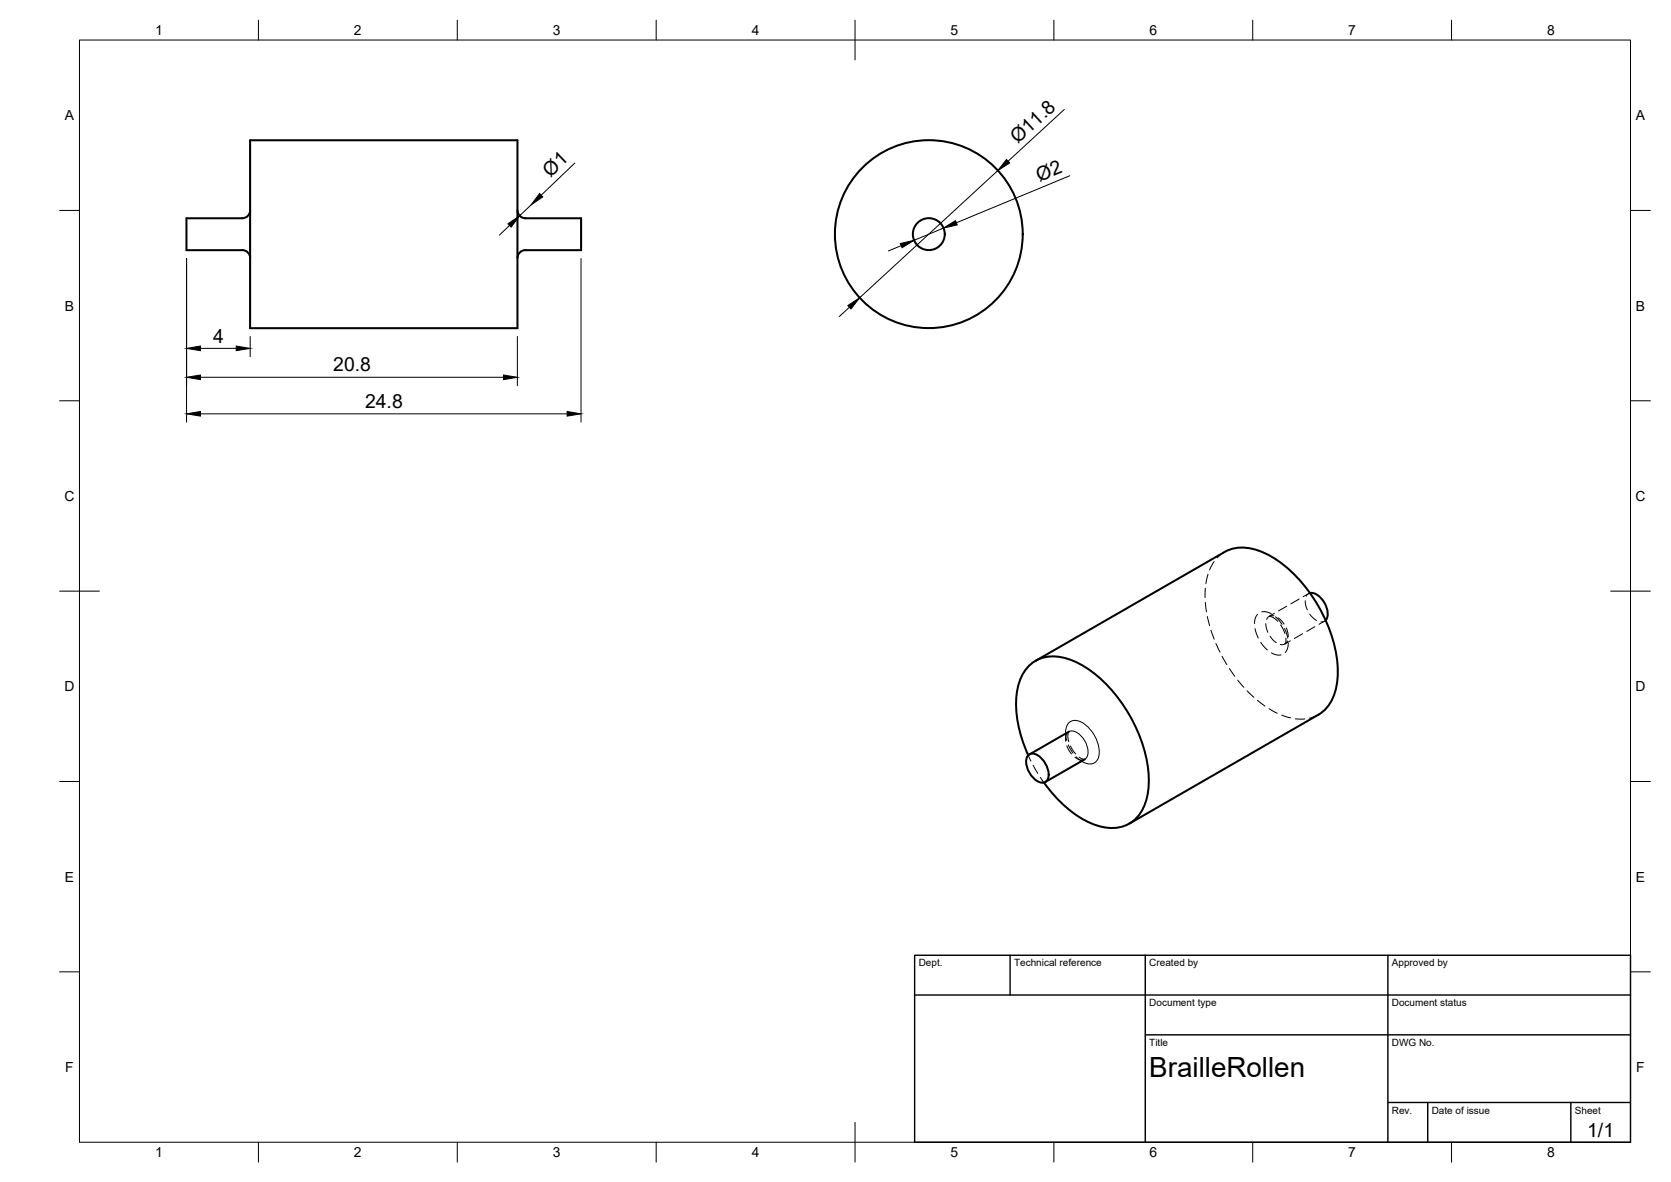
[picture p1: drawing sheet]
<svg xmlns="http://www.w3.org/2000/svg" width="420mm" height="297mm" viewBox="0 0 420 297" stroke-linecap="round" stroke-linejoin="round" font-family="sans-serif">
<!-- layer: Visible -->
<g fill="none" stroke="#000" stroke-width=".51">
<path d="M62.9 35.2h67.2v47.3h-67.2zM62.9 52.8a2 2 0 0 1-2 2h-14v8.1h14a1.96 1.96 0 0 1 2 2M130.1 52.8a2 2 0 0 0 2 2h14v8.1h-14a1.96 1.96 0 0 0-2 2M329.4 149a4.4 4.4 0 0 1 4 3.2 3.6 3.6 0 0 1-.1 3.7M260.4 166.1l47.5-27.4a11 11 0 0 1 10.4 .4 34.9 34.9 0 0 1 15.9 18.9 24.6 24.6 0 0 1 1.2 16.7 9.3 9.3 0 0 1-3.9 4.9l-47.6 27.4M258.5 189.8a27.5 27.5 0 0 1-2.5-17.5 9 9 0 0 1 11.9-6.9 27.4 27.4 0 0 1 13.8 10.7 34.5 34.5 0 0 1 7.1 21.7 10.6 10.6 0 0 1-6 9.7 12.7 12.7 0 0 1-10.7-1.7 31.5 31.5 0 0 1-9.6-9.2M258.6 189.7a2.54 2.54 0 0 1 3.4 1 5.3 5.3 0 0 1 1.4 5.2 1.94 1.94 0 0 1-3.1 0 5.6 5.6 0 0 1-2-5.8zM268.8 183.9l-10 5.7M272.7 190.8l-9.9 5.7"/>
<circle cx="233.5" cy="58.8" r="23.6"/>
<circle cx="233.5" cy="58.8" r="4"/>
</g>
<!-- layer: Hidden Narrow -->
<g fill="none" stroke="#000" stroke-width=".25">
<path d="M315.6 158l.8 2.3M316.2 154.4l-.6 1.2-.2 1.1M317.3 153.8l.8-.1 1.6 .6M318.3 156.7l.5 2.2M319.3 159.9l1.6 1.6M320.3 154.8a1.5 1.5 0 0 0-1.8 .8M320.7 155l1.6 1.9M321.3 155.2l1.6 1.6M323 158l.8 2.4M323.4 157.8l.5 2.2M317 161.4l1.7 1.9M319.7 164.1l1.4 .5h1"/>
<path d="M323.7 161.1l-.7 .8-1.1 .1M323.9 161.6l-.2 1.3-.5 1.1M267.9 184.4l.3 1.7M268.2 187.4l1.2 2.1M268.6 187.2l1.2 2.1M268.8 183.9l-.7 .8-.2 1.6M270.3 190.3l1.4 .7 1-.2M270.6 190.2l1.3 1.1"/>
</g>
<!-- layer: Hidden -->
<g fill="none" stroke="#000" stroke-width=".25">
<path d="M307.9 138.7l-1.9 1.5M303.1 147.8l-.1 2.4M303.1 151.4l.3 2.4M303.6 154.9l.5 2.3M303.7 144.3l-.5 2.3M304.5 158.4l.8 2.2M305.3 141.1l-1.2 2.1M319.3 154.9l1 .4 1 .8M320.4 154.1l-1.3 .8M322 157.1l1.1 2.1M323.5 152.3l-2 1.2M326.6 150.5l-2 1.3"/>
<path d="M327.5 159.3l-2 1.2M328.2 151l.1 1.2 .4 1.1M329 149.2l-1.3 .8M329.3 154.3l1.7 1.6M329.4 149l-.6 .3-.4 .5M330.6 157.5l-2 1.2M333 156.1l-1.3 .8M333.3 155.9l-.6 .3-.6 .1M305.7 161.7l1 2.2M307.3 164.9l1.2 2.1M309.1 168l1.4 2M311.2 170.9l1.6 1.8"/>
<path d="M313.6 173.6l1.7 1.6M316.2 176l1.9 1.4M319.1 178.1l2.1 1.1M322.3 179.7l2.2 .7M323.3 160.3v.9l-.2 .6 1.3-.8M331.5 179.6l-2.3 .9M258.5 189.8l.7 1.4M259.8 192.3l1.1 2.1M261.6 195.4l.9 1.3M268.6 184l-.1 1.2 .2 1.2M269.2 187.5l1.3 2M271.4 190.3l1.3 .5"/>
<path d="M325.7 180.6l2.4 .1"/>
</g>
<!-- layer: Visible Narrow -->
<path d="M267.9 184.3a2.67 2.67 0 0 1 2.5-3.3 7.9 7.9 0 0 1 5.8 6.2l.1 .8a3.3 3.3 0 0 1-1.6 3.9 3.5 3.5 0 0 1-2.8-.6M268.8 183.9a2.72 2.72 0 0 1 3 1 5.4 5.4 0 0 1 1.6 5.2l-.6 .7" fill="none" stroke="#000" stroke-width=".25"/>
<!-- layer: BORDER -->
<g fill="none" stroke="#000" stroke-width=".25">
<path d="M20 10.1h390v276.9h-390zM65 5.1v5M115 5.1v5M165 5.1v5M215 5.1v10M265 5.1v5M315 5.1v5M365 5.1v5M15 52.9h5M410 52.9h5M15 100.7h5M410 100.7h5"/>
<path d="M15 148.6h10M405 148.6h10M15 196.4h5M410 196.4h5M15 244.2h5M410 244.2h5M65 287v5M115 287v5M165 287v5M215 282.1v9.9M265 287v5M315 287v5"/>
<path d="M365 287v5"/>
</g>
<!-- layer: TITLEBLOCK -->
<path d="M230 240.1h180v46.9h-180zM230 250h180M254 240.1v9.9M288 240.1v46.9M349 240.1v46.9M288 260.1h122M349 277.1h61M359 277.1v9.9M395 277.1v9.9" fill="none" stroke="#000" stroke-width=".36"/>
<!-- layer: FD_Dimensions -->
<g fill="none" stroke="#000" stroke-width=".25">
<path d="M267.6 27.5l-14.1 13M128.1 56.6l-2.5 2.5M133.5 51.5l-2.9 2.7M144.5 41l-8.4 8.1M237.2 57.3l-7.4 3.1M250.9 42.9l-34.7 31.9M269 44.2l-28.5 11.8M46.9 65v41.1M146.1 65v41.1M213.6 77.2l-2.6 2.4M226.6 61.7l-3.2 1.4M50.4 87.6h9"/>
<path d="M50.4 94.8h76.2M62.9 84.5v5.1M130.1 84.5v12.4M50.4 104h92.2"/>
</g>
<path d="M127.7 56.2l2.9-2-2.1 2.9zM135.7 48.6l.8 .9-3 2zM237.2 57.3l3-1.9 .5 1.1zM253.1 40.1l.8 .8-3 2zM213.2 76.8l3-2-2.2 2.8zM226.4 61.2l3.4-.8-3 1.9zM46.9 87.6l3.5-.6v1.1zM46.9 94.8l3.5-.6v1.2zM59.4 87l3.5 .6-3.5 .5zM126.6 94.2l3.5 .6-3.5 .6zM46.9 104l3.5-.6v1.2zM142.6 103.4l3.5 .6-3.5 .6z" fill="#000" stroke="#000" stroke-width=".25"/>
<text font-size="7" x="289" y="270.6">BrailleRollen</text>
<g font-size="4.9">
<text x="255.9" y="36.2" transform="rotate(-43 255.9 36.2)">Ø11.8</text>
<text x="138.4" y="44.7" transform="rotate(-44 138.4 44.7)">Ø1</text>
<text x="261.3" y="45.7" transform="rotate(-23 261.3 45.7)">Ø2</text>
<text x="53.6" y="86.2">4</text>
<text x="83.8" y="93.4">20.8</text>
<text x="91.8" y="102.5">24.8</text>
<text x="399.1" y="285.7">1/1</text>
</g>
<g font-size="3.5">
<text x="39" y="8.8">1</text>
<text x="89" y="8.8">2</text>
<text x="139" y="8.8">3</text>
<text x="189" y="8.8">4</text>
<text x="239" y="8.8">5</text>
<text x="289" y="8.8">6</text>
<text x="339" y="8.8">7</text>
<text x="389" y="8.8">8</text>
<text x="16.3" y="30.2">A</text>
<text x="411.3" y="30.2">A</text>
<text x="16.3" y="78">B</text>
<text x="411.3" y="78">B</text>
<text x="16.2" y="125.9">C</text>
<text x="411.2" y="125.9">C</text>
<text x="16.2" y="173.7">D</text>
<text x="411.2" y="173.7">D</text>
<text x="16.3" y="221.6">E</text>
<text x="411.3" y="221.6">E</text>
<text x="16.4" y="269.4">F</text>
<text x="411.4" y="269.4">F</text>
<text x="39" y="290.8">1</text>
<text x="89" y="290.8">2</text>
<text x="139" y="290.8">3</text>
<text x="189" y="290.8">4</text>
<text x="239" y="290.8">5</text>
<text x="289" y="290.8">6</text>
<text x="339" y="290.8">7</text>
<text x="389" y="290.8">8</text>
</g>
<g font-size="2.5">
<text x="231" y="242.9">Dept.</text>
<text x="255" y="242.9">Technical reference</text>
<text x="289" y="242.9">Created by</text>
<text x="350" y="242.9">Approved by</text>
<text x="289" y="252.8">Document type</text>
<text x="350" y="252.8">Document status</text>
<text x="289" y="262.9">Title</text>
<text x="350" y="262.9">DWG No.</text>
<text x="350" y="279.9">Rev.</text>
<text x="360" y="279.9">Date of issue</text>
<text x="396" y="279.9">Sheet</text>
</g>
</svg>
